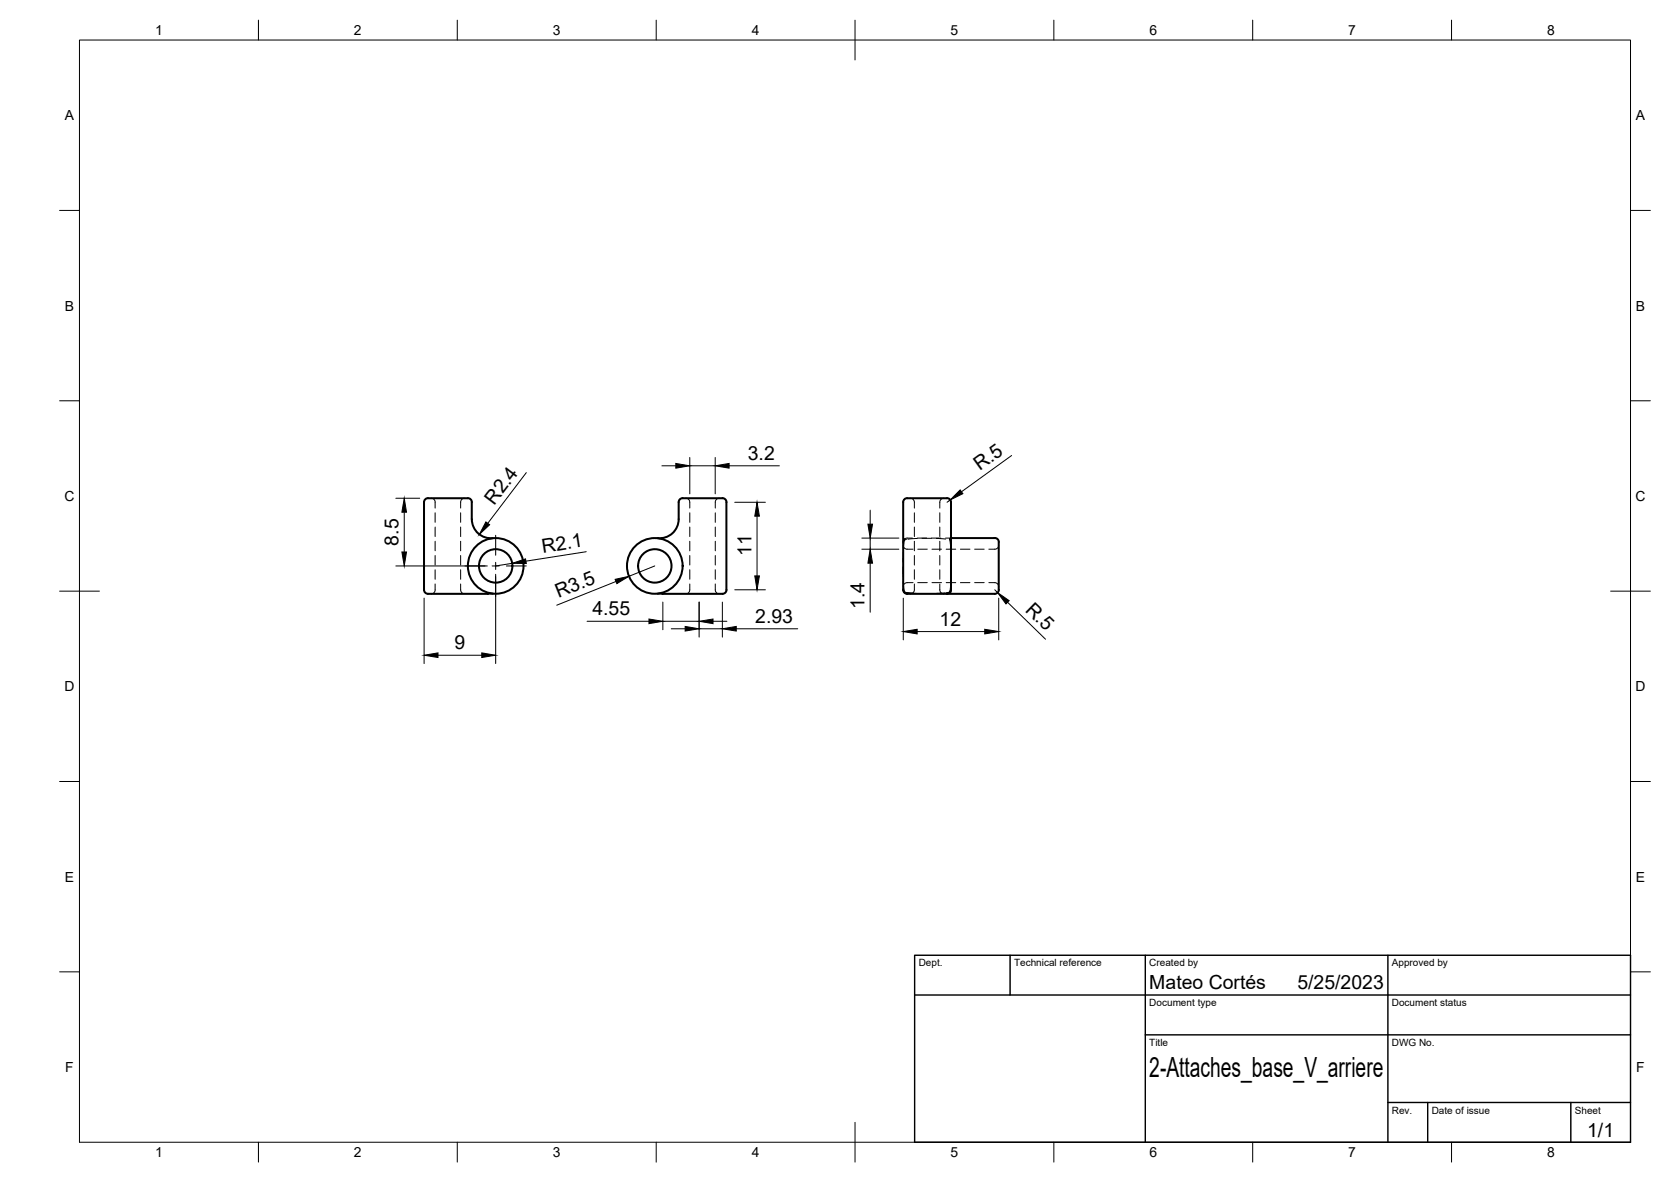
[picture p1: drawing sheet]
<svg xmlns="http://www.w3.org/2000/svg" width="420mm" height="297mm" viewBox="0 0 420 297" stroke-linecap="round" stroke-linejoin="round" font-family="sans-serif">
<!-- layer: Visible -->
<g fill="none" stroke="#000" stroke-width=".51">
<path d="M123.9 135.2a4.8 4.8 0 0 1-5.3-4.7v-4.3a1.41 1.41 0 0 0-1.7-1h-8.3a1.94 1.94 0 0 0-1.9 .6l-.1 22.4a1.39 1.39 0 0 0 1.7 1h15.6M165.4 135.2a4.8 4.8 0 0 0 5.2-4.7v-4.3a1.38 1.38 0 0 1 1.7-1h8.3a1.99 1.99 0 0 1 2 .6l.1 22.4a1.41 1.41 0 0 1-1.7 1h-14.4M227.4 125.5l.7-.3h9a1.99 1.99 0 0 1 1.9 .6l.1 22.4a1.39 1.39 0 0 1-1.7 1h-8.3a1.9 1.9 0 0 1-1.9-.6l-.1-22.4zM239.1 135.2h11a1.42 1.42 0 0 1 1 1.7v10.3a2.01 2.01 0 0 1-.6 2h-12.4M165.4 149.2h1.1M239 148.7h.1"/>
<circle cx="124.6" cy="142.2" r="4.2"/>
<circle cx="124.6" cy="142.2" r="7"/>
<circle cx="164.6" cy="142.2" r="7"/>
<circle cx="164.6" cy="142.2" r="4.2"/>
</g>
<!-- layer: Hidden -->
<g fill="none" stroke="#000" stroke-width=".25">
<path d="M108.4 125.2a.97 .97 0 0 1 1 1v1.5M109.4 128.9v2.4M109.4 132.4v2.4M109.4 136v2.4M109.4 139.6v2.4M115.8 128.9v2.4M115.8 132.4v2.4M115.8 136v2.4M115.8 139.6v2.4M116.8 125.2a1 1 0 0 0-1 1v1.5M172.4 125.2a1 1 0 0 1 1 1v1.5M173.4 128.9v2.4"/>
<path d="M173.4 132.4v2.4M173.4 136v2.4M173.4 139.6v2.4M179.9 128.9v2.4M179.9 132.4v2.4M179.9 136v2.4M179.9 139.6v2.4M180.8 125.2a.97 .97 0 0 0-.9 1v1.5M227.1 137a1 1 0 0 0 1 1h1.5M227.1 136.3l.4-.9-.3 2.3M227.1 138.9v2.4M227.9 135.5a.99 .99 0 0 0-.8 1"/>
<path d="M228.9 125.2a1 1 0 0 1 1 1v1.5M229.4 135.2h-1.3a1 1 0 0 0-1 1M229.9 128.9v2.4M229.9 132.4v2.4M229.9 136v2.4M229.9 139.6v2.4M230.6 135.2h2.4M230.7 135.3l-2.4 .2M230.8 138h2.4M231.8 135.3h2.4M234.2 135.2h2.4M234.3 138h2.4"/>
<path d="M235.4 135.3l2.4 .2M236.3 128.9v2.4M236.3 132.4v2.4M236.3 136v2.4M236.3 139.6v2.4M237.3 125.2a1 1 0 0 0-1 1v1.5M237.8 135.2h1.3M237.9 138h2.4M239 135.7l-.3-.3 .3 1.9M239.1 138.5v2.4M241.5 138h2.4M245.1 138h2.4"/>
<path d="M251.1 137a1 1 0 0 1-1 1h-1.5M109.4 146.8v1.4a1 1 0 0 1-1 1M109.4 143.2v2.4M115.8 146.8v1.4a1 1 0 0 0 1 1M115.8 143.2v2.4M173.4 146.8v1.4a1 1 0 0 1-1 1M173.4 143.2v2.4M179.9 146.8v1.4a1 1 0 0 0 .9 1M179.9 143.2v2.4M227.1 148.2l.3 .7 .8 .3M227.1 142.5v2.3M227.1 147.9a1.04 1.04 0 0 0 .8 1"/>
<path d="M227.1 146l.2 2a1.19 1.19 0 0 0 1 1.2M227.9 148.9l1.6 .2M227.9 148.9l2.5 .2M229.6 146.4h-1.5a1.04 1.04 0 0 0-1 1M229.9 146.8v1.4a1.04 1.04 0 0 1-1 1M229.9 143.2v2.4M230.7 149.1l2.4 .1M230.8 146.4h2.4M231.6 149.1l2.4 .1M234.3 146.4h2.4M236.3 146.8v1.4a1 1 0 0 0 1 1M236.3 143.2v2.4"/>
<path d="M236.6 149.1l-2.3 .1M237.6 149l-2.4 .1M237.9 146.4h2.4M238.8 148.8l.2-.1-.2 .2M238.8 148.9l.2-.2-1.2 .3M238.8 148.9l-.7 .3M239.1 145.6l-.2 2.5a1.19 1.19 0 0 1-1 1.1M239.1 142.1v2.3M241.5 146.4h2.4M245.1 146.4h2.4M248.6 146.4h1.5a1.04 1.04 0 0 1 1 1"/>
</g>
<!-- layer: BORDER -->
<g fill="none" stroke="#000" stroke-width=".25">
<path d="M20 10.1h390v276.9h-390zM65 5.1v5M115 5.1v5M165 5.1v5M215 5.1v10M265 5.1v5M315 5.1v5M365 5.1v5M15 52.9h5M410 52.9h5M15 100.7h5M410 100.7h5"/>
<path d="M15 148.6h10M405 148.6h10M15 196.4h5M410 196.4h5M15 244.2h5M410 244.2h5M65 287v5M115 287v5M165 287v5M215 282.1v9.9M265 287v5M315 287v5"/>
<path d="M365 287v5"/>
</g>
<!-- layer: TITLEBLOCK -->
<path d="M230 240.1h180v46.9h-180zM230 250h180M254 240.1v9.9M288 240.1v46.9M349 240.1v46.9M288 260.1h122M349 277.1h61M359 277.1v9.9M395 277.1v9.9" fill="none" stroke="#000" stroke-width=".36"/>
<!-- layer: FD_Dimensions -->
<g fill="none" stroke="#000" stroke-width=".25">
<path d="M132.3 118.8l-9.7 12.7M166.4 117.1h3.5M173.4 115v9.1M173.4 117.1h6.4M179.8 115v9.1M183.3 117.1h12.7M254.4 114.5l-12.6 9.1M99.5 125.2h6M101.6 128.7v10M147.4 138.6l-15.2 2.4M184.7 126.2h7.7M190.4 129.7v15"/>
<path d="M216.7 135.2h9.3M216.7 138h9.3M218.8 128.2v3.5M218.8 135.2v2.8M238.9 125.6l-.8 .6M99.5 142.2h23M106.6 150.3v16.5M124.6 144.3v22.5M128.8 141.6l-4.2 .6M147.6 156.1h15.6M154.9 146.1l-14.9 6M164.6 142.2l-6.5 2.6"/>
<path d="M166.7 151.3v6.9M166.7 156.1h9.1M168.8 158h3.5M175.8 151.3v8.8M175.8 158h5.8M179.3 156.1h3.5M181.6 151.3v8.8M184.7 148.2h7.7M185.1 158h15.5M218.8 141.5v12.3M227.1 150.3v10.5M230.6 158.7h17"/>
<path d="M250.1 148.2l.7 .7M251.1 150.3v10.5M253.3 151.3l9.6 9.3M110.1 164.7h11"/>
</g>
<g fill="#000" stroke="#000" stroke-width=".25">
<path d="M169.9 116.5l3.5 .6-3.5 .6zM179.8 117.1l3.5-.6v1.2zM101.6 125.2l.6 3.5h-1.2zM101 138.7h1.2l-.6 3.5zM122.2 131.2l.9 .7-2.6 2.4zM190.4 126.2l.5 3.5h-1.1zM218.2 131.7h1.2l-.6 3.5zM241.4 123.1l.7 1-3.2 1.5zM128.8 141.6l3.3-1.2 .2 1.2zM154.7 145.6l3.4-.8-3 1.9zM163.2 155.6l3.5 .5-3.5 .6zM172.3 157.4l3.5 .6-3.5 .6z"/>
<path d="M175.8 156.1l3.5-.5v1.1zM181.6 158l3.5-.6v1.2zM189.8 144.7h1.1l-.5 3.5zM218.8 138l.6 3.5h-1.2zM227.1 158.7l3.5-.6v1.2zM247.6 158.1l3.5 .6-3.5 .6zM250.8 148.9l2.9 2-.8 .9zM106.6 164.7l3.5-.6v1.1zM121.1 164.1l3.5 .6-3.5 .5z"/>
</g>
<!-- layer: Smart Centers -->
<path d="M124.6 134.5v5M116.9 142.2h5.1M123.7 142.2h1.8M124.6 141.3v1.8M124.6 144.9v5M127.3 142.2h5" fill="none" stroke="#000" stroke-width=".25"/>
<text font-size="7" x="289" y="270.6">2-Attaches_base_V_arriere</text>
<g font-size="4.9">
<text x="188" y="115.6">3.2</text>
<text x="246.4" y="118.5" transform="rotate(-36 246.4 118.5)">R.5</text>
<text x="124.3" y="127.1" transform="rotate(-53 124.3 127.1)">R2.4</text>
<text x="100.2" y="137.1" transform="rotate(-90 100.2 137.1)">8.5</text>
<text x="136.5" y="138.9" transform="rotate(-9 136.5 138.9)">R2.1</text>
<text x="189" y="139.7" transform="rotate(-90 189 139.7)">11</text>
<text x="140.4" y="150.4" transform="rotate(-22 140.4 150.4)">R3.5</text>
<text x="148.9" y="154.7">4.55</text>
<text x="217.4" y="153" transform="rotate(-90 217.4 153)">1.4</text>
<text x="257.6" y="153.5" transform="rotate(44 257.6 153.5)">R.5</text>
<text x="189.9" y="156.6">2.93</text>
<text x="236.3" y="157.3">12</text>
<text x="114.3" y="163.2">9</text>
<text x="289" y="248.5">Mateo Cortés</text>
<text x="326.2" y="248.5">5/25/2023</text>
<text x="399.1" y="285.7">1/1</text>
</g>
<g font-size="3.5">
<text x="39" y="8.8">1</text>
<text x="89" y="8.8">2</text>
<text x="139" y="8.8">3</text>
<text x="189" y="8.8">4</text>
<text x="239" y="8.8">5</text>
<text x="289" y="8.8">6</text>
<text x="339" y="8.8">7</text>
<text x="389" y="8.8">8</text>
<text x="16.3" y="30.2">A</text>
<text x="411.3" y="30.2">A</text>
<text x="16.3" y="78">B</text>
<text x="411.3" y="78">B</text>
<text x="16.2" y="125.9">C</text>
<text x="411.2" y="125.9">C</text>
<text x="16.2" y="173.7">D</text>
<text x="411.2" y="173.7">D</text>
<text x="16.3" y="221.6">E</text>
<text x="411.3" y="221.6">E</text>
<text x="16.4" y="269.4">F</text>
<text x="411.4" y="269.4">F</text>
<text x="39" y="290.8">1</text>
<text x="89" y="290.8">2</text>
<text x="139" y="290.8">3</text>
<text x="189" y="290.8">4</text>
<text x="239" y="290.8">5</text>
<text x="289" y="290.8">6</text>
<text x="339" y="290.8">7</text>
<text x="389" y="290.8">8</text>
</g>
<g font-size="2.5">
<text x="231" y="242.9">Dept.</text>
<text x="255" y="242.9">Technical reference</text>
<text x="289" y="242.9">Created by</text>
<text x="350" y="242.9">Approved by</text>
<text x="289" y="252.8">Document type</text>
<text x="350" y="252.8">Document status</text>
<text x="289" y="262.9">Title</text>
<text x="350" y="262.9">DWG No.</text>
<text x="350" y="279.9">Rev.</text>
<text x="360" y="279.9">Date of issue</text>
<text x="396" y="279.9">Sheet</text>
</g>
</svg>
